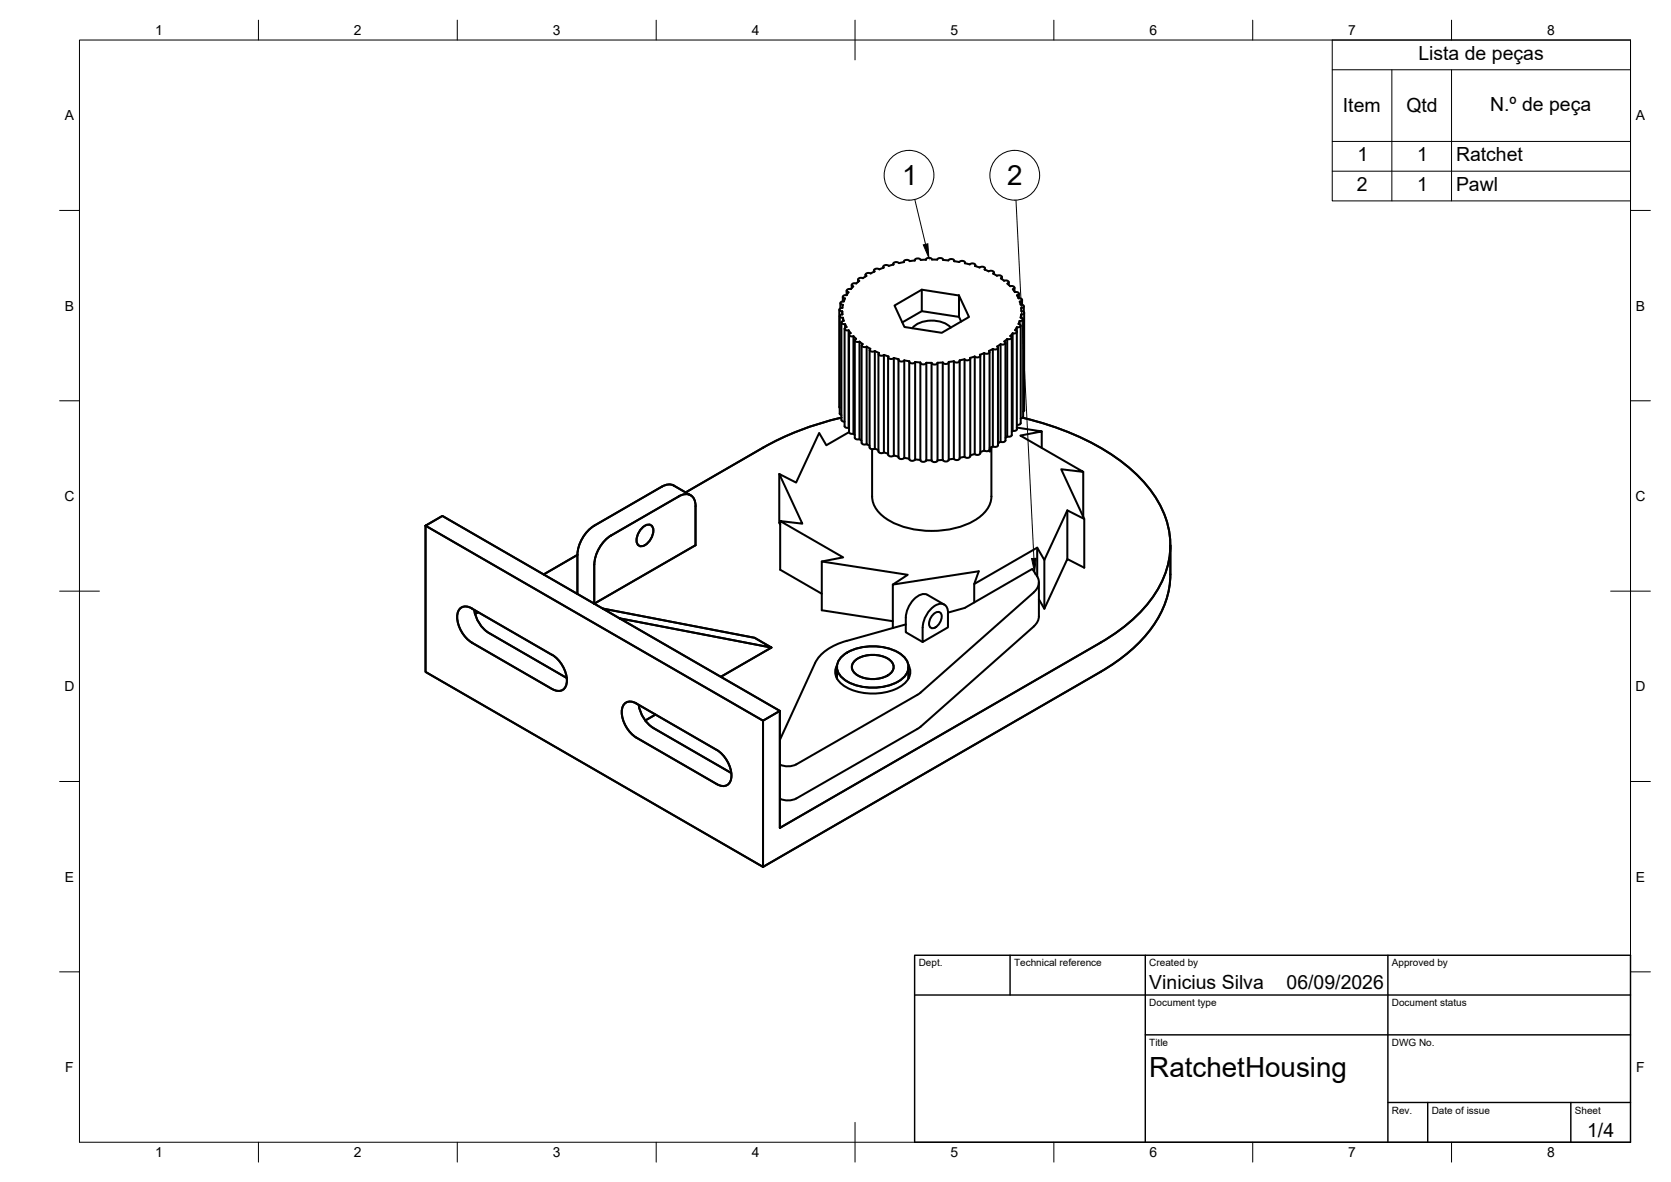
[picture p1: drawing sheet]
<svg xmlns="http://www.w3.org/2000/svg" width="420mm" height="297mm" viewBox="0 0 420 297" stroke-linecap="round" stroke-linejoin="round" font-family="sans-serif">
<!-- layer: Visible -->
<g fill="none" stroke="#000" stroke-width=".51">
<path d="M211 77.8v24.5M211.1 79.4v24.5l.5 .4M211.3 76.2v1.3M211.8 78.2v.8M211.8 78.2v.8l-.4 .1-.3 .3 .4 .4 .5 .1v.8M211.9 74.6v1.2M212 79.9l.2 .7M212.2 75.7h-.3a.46 .46 0 0 0-.6 .5 .46 .46 0 0 0 .6 .4l-.1 .8-.7 .3 .2 .4 .5 .1M212.9 73.1v1.1M214 72.6h-.6l-.5 .3 .1 .3 .3 .3-.1 .2a.56 .56 0 0 1-.8 .5l-.5 .3 .2 .3 .4 .2-.3 .7M214.2 71.6v.8M215.8 70.3v.6"/>
<path d="M217.6 69v.5M218.9 68.7a.7 .7 0 0 0-.7-.2 .7 .7 0 0 0-.5 .7l.1 .1-.4 .3a.94 .94 0 0 1-1.2 .2l-.4 .4 .2 .4-.2 .2a.97 .97 0 0 1-1.2 .4l-.4 .4 .3 .4-.6 .7M219.7 68v.3M219.9 68.2l-1 .5M222.1 67v.3M224.6 66.3v.2M224.9 76.8l6.9-4 9.3 1.5 2.5 5.4-6.8 3.9-9.4-1.4zM227.2 65.8v.1M230 65.4v.1M230 65.5h-.6a.97 .97 0 0 1-1.2-.2l-.7 .1-.2 .5-.6 .1a1.04 1.04 0 0 1-1.3-.1l-.7 .1v.5l-.6 .1a1.06 1.06 0 0 1-1.3 0l-.6 .2v.5l-1.1 .4a.77 .77 0 0 0-1.3 .4l.1 .1M231.8 72.8v5.4l9.3 1.4M231.8 78.2l-4.9 2.8"/>
<path d="M232.8 65.2v.1M232.8 65.2l-.6 .1a.91 .91 0 0 1-1.2-.3h-.7l-.3 .5M232.8 65.3a.85 .85 0 0 1 1.5-.1h1.4a.85 .85 0 0 1 1.4 .1M237.1 65.3l.7 .1a.95 .95 0 0 0 1.2-.3l.7 .1 .2 .4M237.2 65.3h.1M239.9 65.6l.7 .1a1.02 1.02 0 0 0 1.2-.1l.7 .1 .1 .4M239.9 65.5v.1M241.1 74.3v5.3l.6 1.2M242.7 66l-.1 .1 .6 .2a1.05 1.05 0 0 0 1.3-.1l.6 .2 .1 .4 1.1 .4M245.2 66.6v.3M246.3 67.2a.81 .81 0 0 1 1.4 .4l-.1 .1 .5 .2a1.05 1.05 0 0 0 1.2 .1l.6 .3-.2 .5 .5 .2a.99 .99 0 0 0 1.2 .2l.5 .3-.2 .4M247.7 67.5v.3"/>
<path d="M249.9 68.5v.4M251.7 69.9l.4 .3a.9 .9 0 0 0 1.1 .3l.4 .4-.3 .4 .7 .6M251.9 69.6v.6M253.6 70.9v.7M254 71.9h.5l.5 .3v.3l-.3 .2M254.7 72.7l.2 .2a.59 .59 0 0 0 .8 .5l.5 .3-.1 .3-.4 .2 .1 .3a.53 .53 0 0 0 .8 .5l.4 .4-.2 .2-.4 .2 .2 .8h.5l.3 .4-.2 .3-.4 .1M255.1 72.3v1M256.2 73.8v1.2M256.7 79.8v-.8l-.1 .8a.46 .46 0 0 1 .7 .4 .46 .46 0 0 1-.7 .5h-.2l-.3 .7 .4 .2 .1 .3-.4 .3a.56 .56 0 0 0-.8 .5l-.2 .3 .4 .2 .1 .3-.6 .3h-.5M256.8 77.4v.8l.5 .1 .2 .2-.3 .5h-.5M257 75.4v1.2M257.4 77v1.4"/>
<path d="M257.5 78.6v24.5M211.6 81.1v24.4l.2 .3 .6 .2M212.2 80.6l-.5 .2-.1 .4 .9 .3M212.5 82.4v-.9l.4 .7-.4 .2-.1 .3 .2 .2 .8 .1v24.5h-.3l-.6-.1-.1-.3v-24.5M213.4 83l.5 .7-.4 .2v.3l.6 .3h.5M213.5 84.1v24.5M214.6 84.5l.7 .6M214.6 84.5v24.5M214.9 85.5v24.5l.2 .3 .5 .1h.5v-24.5M215.3 85.1l-.3 .3v.3l.6 .2h.5M216.1 85.9l.8 .6-.1 .1a.67 .67 0 0 0 .3 .7 .67 .67 0 0 0 .8-.2v24.5l-.8 .1-.4-.4M216.6 86.8v24.5"/>
<path d="M217.9 87.1l.9 .6-.1 .1a.74 .74 0 0 0 .5 .6 .74 .74 0 0 0 .8-.2M218.7 88v24.5l.2 .3 .5 .1a.9 .9 0 0 1 1.2 .1l.3 .1M220 88.3v24.4M220 88.2l1 .5-.1 .1a.81 .81 0 0 0 1.4 .4M220.9 89v24.4l.3 .4 .6 .1 .5-.2-.1-24.5M222.3 89.2l1.1 .4a.7 .7 0 0 0 .5 .7 .7 .7 0 0 0 .8-.3l1.3 .3a.77 .77 0 0 0 .6 .6 .77 .77 0 0 0 .8-.3M223.3 89.8v24.5M224.7 90v24.5M225.9 90.4v24.5M227.4 90.6l1.2 .2a.81 .81 0 0 0 .7 .6 .81 .81 0 0 0 .8-.4M227.4 90.6v24.5l-.5 .2a.77 .77 0 0 1-1-.4M228.6 90.9v24.5"/>
<path d="M230.1 91v24.5M230.1 91l1.3 .1a.84 .84 0 0 0 1.5 .1h1.3v24.5M231.4 91.2v24.4M232.9 91.2v24.5M235.7 91.2v24.5M237 91.1v24.5M237.1 91.1l-1.4 .1a.84 .84 0 0 1-1.4 0M238.5 91l.1 24.5a.89 .89 0 0 1-1.5 .1M239.1 82.3a7.4 7.4 0 0 0-9.4-.2l-.3 .4M239.8 90.8l-1.3 .2a.82 .82 0 0 1-.6 .5 .82 .82 0 0 1-.8-.4M239.8 90.8v24.5l-1.2 .1M241.3 90.7v24.5"/>
<path d="M242.5 90.3v24.5M244 90.1v24.5a.92 .92 0 0 1-1.5 .2M245.1 89.6v24.5M245.1 89.6l-1.2 .3a.75 .75 0 0 1-.6 .7 .75 .75 0 0 1-.8-.3l-1.2 .2a.78 .78 0 0 1-.7 .7 .78 .78 0 0 1-.8-.4M246.4 89.2a.65 .65 0 0 1-.4 .7 .65 .65 0 0 1-.7-.2l-.2-.1M246.5 89.4v24.5a.92 .92 0 0 1-1.4 .2M247.5 88.7l-1.1 .5M248.8 88.5v24.5M249.6 87.7v24.5M250.9 87.4l.1 24.5-.3 .3-.5 .1a1.06 1.06 0 0 0-1.4 .3M251.6 86.5l-.9 .6 .2 .1a.7 .7 0 0 1-.5 .7 .7 .7 0 0 1-.7-.2l-1 .5 .1 .1a.77 .77 0 0 1-1.3 .4v24.5M253.3 85.2v24.5"/>
<path d="M253.3 85.2l-.8 .6 .3 .3-.1 .3-.4 .2-.7-.1v24.5l.5 .1 .5-.1 .2-.3v-24.5M254.4 84.8v24.5l-.4 .4h-.7M254.6 83.8v24.5M254.6 83.8l-.6 .6 .4 .3v.3l-.6 .2h-.5M255.7 82.3v1M255.7 83.4v24.5M256.4 80.7v.8M256.6 81.8v24.5l-.3 .4-.6 .1M257.3 80.2v24.5l-.7 .5M195.9 119.1v12.3l.3 .5M211.1 102.3v.2M211.6 104.9a73.3 73.3 0 0 0-19.7 7.6l-19.5 11.2"/>
<path d="M213.4 107.5l.1 .2M213.5 108.6l-5.7 3.3-1.8-3.1-5.8 12.5-4.3-2.2 5.8 12.5-5.5-.7 15.8 9.2-5.4 1M213.5 108.6l.4 .4h.7M214.6 109l.3 .3M216.1 110.4l.5 .4M217.9 111.6l.7 .4M222.3 113.7l1 .3M223.3 114.3a.92 .92 0 0 0 1.5 .2M224.7 114.5l1.2 .3M227.4 115.1l1.2 .2M228.6 115.4a.9 .9 0 0 0 1.5 .1M230.1 115.5h.7a.67 .67 0 0 1 .8 .4l.8 .1 .5-.3"/>
<path d="M232.9 115.7h1.3M237.1 115.6l-1.4 .1a.84 .84 0 0 1-1.4 0M241.3 115.2a.91 .91 0 0 1-1.5 .1M242.5 114.8l-1.2 .2M245.1 114.1l-1.1 .3M248.8 113l-.5 .4-.8-.2-1 .4M249.2 112.4l-.2 1-.2 .1-.1-.3M249.3 112.4v12.4a7.3 7.3 0 0 1-4.4 6.1 23 23 0 0 1-22.3-.7 6.9 6.9 0 0 1-3.3-5.4v-11.9M251.6 111l-.6 .4M253.3 109.7l-.5 .4M255.7 107.4l6.2 1-5.3 1.1 15.8 9.1-5.6-.7 5.8 12.5-4.2-2.1-5.8 12.4-1.8-3.1-15.8 9.2M255.7 107.9l-.4 .3-.7 .1-.2 .2"/>
<path d="M257.1 105a64.2 64.2 0 0 1 27.6 13.2 25.6 25.6 0 0 1 9.6 18.8 24.7 24.7 0 0 1-8.5 17.8 45.8 45.8 0 0 1-9.1 6.7l-80.6 46.6v-29.4l-40.3-23.3M257.5 103.1l-.2 .4M261.9 108.4v4.2M272.4 118.6v11.3M107 132.1l84.9 49 4.2-2.4M107 132.1l4.2-2.4 40.4 23.2M107 132.1v36.8l84.9 49v-36.8M153.7 134.5a9.4 9.4 0 0 0-4.3 7.4M161.2 132.9a1.8 1.8 0 0 1 2.8-.6 3.9 3.9 0 0 1-2.9 5 1.8 1.8 0 0 1-.8-2.7zM170.6 124.8l-16.9 9.8M170.7 124.7a2.58 2.58 0 0 1 3-.3 2.58 2.58 0 0 1 1.2 2.8M173.6 124.5l-4.2-2.5a3 3 0 0 0-3 .3l-17 9.8a9.4 9.4 0 0 0-4.2 7.4"/>
<path d="M174.9 127.2v9.8l-25.5 14.7v-9.8M196.2 130.9v12.3l10.4 6M260.8 137.6v7.3M268.4 128.3v12.2M272.6 130.4v12.3l-4.2-2.2-5.8 12.5-1.4-2.4M294.3 137v7.4M118.7 152.9l20.1 11.6a7.9 7.9 0 0 1 3.7 7.3 2.18 2.18 0 0 1-1.5 1.8 2.18 2.18 0 0 1-2.2-.5M118.7 152.9a2.27 2.27 0 0 0-2.7-.3 2.27 2.27 0 0 0-1 2.5 8.2 8.2 0 0 0 3.7 6.4l20.1 11.7M119.2 153.3a8.3 8.3 0 0 0 3.7 5.8M120.2 153.8l-.8 .5M122.9 159.1l19.6 11.3M136.7 144.4l8.5-4.9v9.8"/>
<path d="M151.6 152.9l38.1 7.4 4.3 2.4-38.2-7.3zM224.5 146.9l3.7-2.5-21.6-3.3v12.3l17.9 2.7M227.8 156.9l-14.9 4.1a12 12 0 0 0-8 5.6l-8.8 19.4M234 153.2a3.1 3.1 0 0 1 3.4-1.3 2.23 2.23 0 0 1 1 2.1v3.7l-6.4 3.6a11.3 11.3 0 0 1 .6-6zM234.8 154.3a1.13 1.13 0 0 1 1.5-.4 1.13 1.13 0 0 1 .4 1.5 2.52 2.52 0 0 1-2.6 2.4 2.52 2.52 0 0 1 .7-3.5zM237.4 151.9l-4.2-2.4a3.4 3.4 0 0 0-4 1.7l-.7 1.3-.7 2.1v4.3l4.2 2.4M238.4 154l4.2-1.2 17-9.8a4.5 4.5 0 0 1 1.5 4.1l-.7 1.2-.5 .5-28.9 25.6-30.8 17.7-1.1 .4-1.2 .1-1.8-.5M245 151.4v-4.6l1.1-3.2-21.6 3.3v10.9M259.9 157.4l-28.9 25.6-30.8 17.7-1.1 .4h-1.2l-1.8-.4M261.2 146.3v9l-.6 1.3-.7 .8M262.6 140.7v12.3M294.3 144.4a24.6 24.6 0 0 1-8 17.3l-4.4 3.7-5.2 3.4-84.8 49.1"/>
<path d="M157 176.9a2.26 2.26 0 0 1 3-.1l20.2 11.6a7.9 7.9 0 0 1 3.6 7.3 2.18 2.18 0 0 1-1.4 1.8 2.18 2.18 0 0 1-2.2-.5l-20.1-11.6a7.9 7.9 0 0 1-3.7-7.3zM160.6 177.1a8.3 8.3 0 0 0 3.7 5.8l19.6 11.4M164.8 179.6l-2.6 1.5M194 162.7l-12.7 7.4M210.4 167.6v2.9M210.5 167.1a3.8 3.8 0 0 0 1.6 5.2 14 14 0 0 0 15.4-.6 3.6 3.6 0 0 0 .9-4.6M211.5 165.2a12.6 12.6 0 0 1 11.3-2.4 7.6 7.6 0 0 1 5.5 3.7 3.9 3.9 0 0 1-2.5 4.8 13.8 13.8 0 0 1-13.6-.6 3.5 3.5 0 0 1-.7-5.5zM215.1 165.9a7.7 7.7 0 0 1 8.7 0 2.18 2.18 0 0 1 .9 2.2 2.18 2.18 0 0 1-1.5 1.7 7.9 7.9 0 0 1-8.1-.5 2.04 2.04 0 0 1 0-3.4zM228.4 167.6v2.9"/>
</g>
<!-- layer: BORDER -->
<g fill="none" stroke="#000" stroke-width=".25">
<path d="M20 10.1h390v276.9h-390zM65 5.1v5M115 5.1v5M165 5.1v5M215 5.1v10M265 5.1v5M315 5.1v5M365 5.1v5M15 52.9h5M410 52.9h5M15 100.7h5M410 100.7h5"/>
<path d="M15 148.6h10M405 148.6h10M15 196.4h5M410 196.4h5M15 244.2h5M410 244.2h5M65 287v5M115 287v5M165 287v5M215 282.1v9.9M265 287v5M315 287v5"/>
<path d="M365 287v5"/>
</g>
<!-- layer: TITLEBLOCK -->
<path d="M230 240.1h180v46.9h-180zM230 250h180M254 240.1v9.9M288 240.1v46.9M349 240.1v46.9M288 260.1h122M349 277.1h61M359 277.1v9.9M395 277.1v9.9" fill="none" stroke="#000" stroke-width=".36"/>
<!-- layer: Parts Lists -->
<path d="M335 10.1h75v40.4h-75zM335 17.5h75M350 17.5v33M365 17.5v33M335 35.5h75M335 43h75" fill="none" stroke="#000" stroke-width=".25"/>
<!-- layer: Balloons -->
<g fill="none" stroke="#000" stroke-width=".25">
<circle cx="228.6" cy="44" r="6.3"/>
<circle cx="255.2" cy="44" r="6.3"/>
</g>
<!-- layer: 0 -->
<path d="M232.2 61.5l1.1-.2 .3 3.5zM259.4 140.4l1.1-.1-.4 3.5z" fill="#000" stroke="#000" stroke-width=".25"/>
<path d="M230 50.1l2.7 11.3M255.5 50.3l4.5 90" fill="none" stroke="#000" stroke-width=".25"/>
<g font-size="7">
<text x="226.9" y="46.6">1</text>
<text x="253.3" y="46.6">2</text>
<text x="289" y="270.6">RatchetHousing</text>
</g>
<g font-size="4.9">
<text x="356.6" y="15.1">Lista de peças</text>
<text x="337.7" y="28.3">Item</text>
<text x="353.6" y="28.2">Qtd</text>
<text x="374.7" y="27.8">N.º de peça</text>
<text x="341.3" y="40.5">1</text>
<text x="356.3" y="40.5">1</text>
<text x="366.1" y="40.5">Ratchet</text>
<text x="341.2" y="47.9">2</text>
<text x="356.3" y="47.9">1</text>
<text x="366.1" y="48">Pawl</text>
<text x="289" y="248.5">Vinicius Silva</text>
<text x="323.5" y="248.5">06/09/2026</text>
<text x="399.1" y="285.7">1/4</text>
</g>
<g font-size="3.5">
<text x="39" y="8.8">1</text>
<text x="89" y="8.8">2</text>
<text x="139" y="8.8">3</text>
<text x="189" y="8.8">4</text>
<text x="239" y="8.8">5</text>
<text x="289" y="8.8">6</text>
<text x="339" y="8.8">7</text>
<text x="389" y="8.8">8</text>
<text x="16.3" y="30.2">A</text>
<text x="411.3" y="30.2">A</text>
<text x="16.3" y="78">B</text>
<text x="411.3" y="78">B</text>
<text x="16.2" y="125.9">C</text>
<text x="411.2" y="125.9">C</text>
<text x="16.2" y="173.7">D</text>
<text x="411.2" y="173.7">D</text>
<text x="16.3" y="221.6">E</text>
<text x="411.3" y="221.6">E</text>
<text x="16.4" y="269.4">F</text>
<text x="411.4" y="269.4">F</text>
<text x="39" y="290.8">1</text>
<text x="89" y="290.8">2</text>
<text x="139" y="290.8">3</text>
<text x="189" y="290.8">4</text>
<text x="239" y="290.8">5</text>
<text x="289" y="290.8">6</text>
<text x="339" y="290.8">7</text>
<text x="389" y="290.8">8</text>
</g>
<g font-size="2.5">
<text x="231" y="242.9">Dept.</text>
<text x="255" y="242.9">Technical reference</text>
<text x="289" y="242.9">Created by</text>
<text x="350" y="242.9">Approved by</text>
<text x="289" y="252.8">Document type</text>
<text x="350" y="252.8">Document status</text>
<text x="289" y="262.9">Title</text>
<text x="350" y="262.9">DWG No.</text>
<text x="350" y="279.9">Rev.</text>
<text x="360" y="279.9">Date of issue</text>
<text x="396" y="279.9">Sheet</text>
</g>
</svg>
